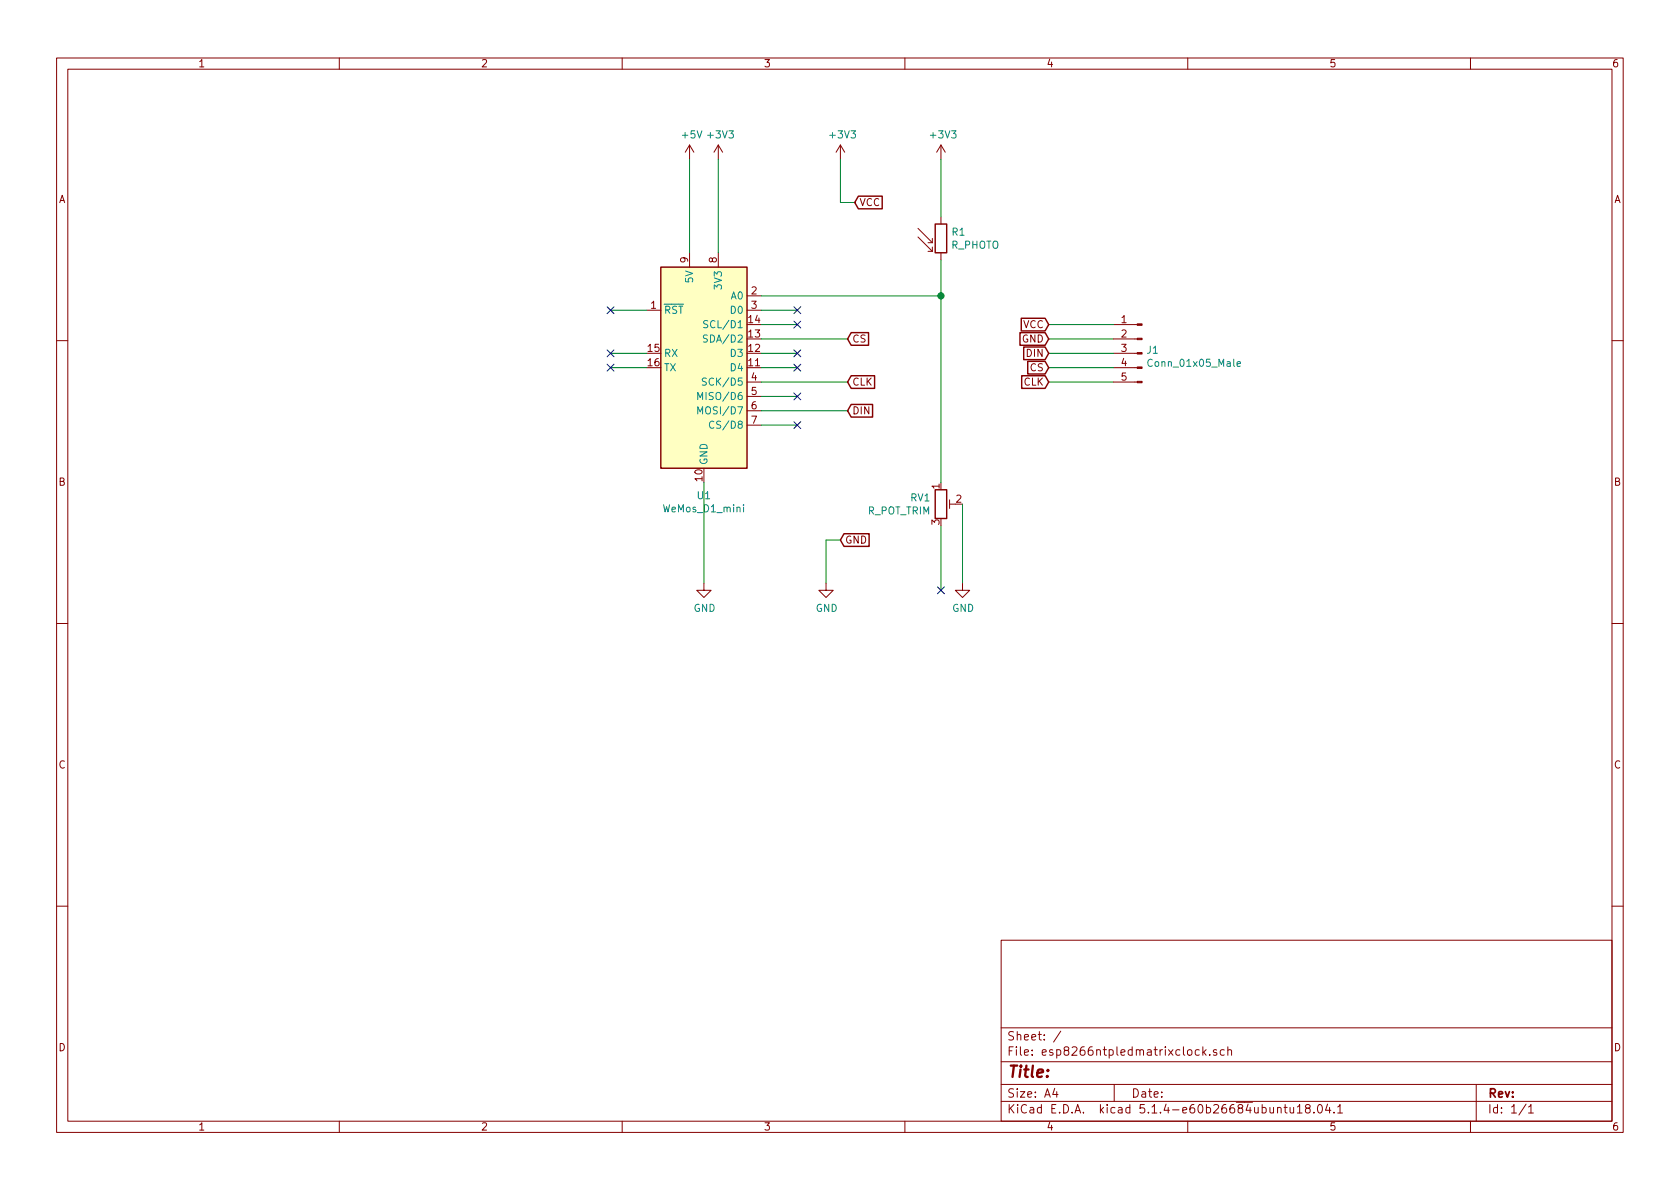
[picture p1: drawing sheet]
EESchema Schematic File Version 4
EELAYER 30 0
EELAYER END
$Descr A4 11693 8268
encoding utf-8
Sheet 1 1
Title ""
Date ""
Rev ""
Comp ""
Comment1 ""
Comment2 ""
Comment3 ""
Comment4 ""
$EndDescr
$Comp
L MCU_Module:WeMos_D1_mini U1
U 1 1
P 4900 2550
F 0 "U1" H 4900 1661 50  0000 C CNN
F 1 "WeMos_D1_mini" H 4900 1570 50  0000 C CNN
F 2 "Module:WEMOS_D1_mini_light" H 4900 1400 50  0001 C CNN
F 3 "https://wiki.wemos.cc/products:d1:d1_mini#documentation" H 3050 1400 50  0001 C CNN
	1    4900 2550
	1    0    0    -1  
$EndComp
$Comp
L power:GND #PWR0101
U 1 1
P 4900 4050
F 0 "#PWR0101" H 4900 3800 50  0001 C CNN
F 1 "GND" H 4905 3877 50  0000 C CNN
F 2 "" H 4900 4050 50  0001 C CNN
F 3 "" H 4900 4050 50  0001 C CNN
	1    4900 4050
	1    0    0    -1  
$EndComp
$Comp
L power:+5V #PWR0102
U 1 1
P 4800 1100
F 0 "#PWR0102" H 4800 950 50  0001 C CNN
F 1 "+5V" H 4815 1273 50  0000 C CNN
F 2 "" H 4800 1100 50  0001 C CNN
F 3 "" H 4800 1100 50  0001 C CNN
	1    4800 1100
	1    0    0    -1  
$EndComp
$Comp
L power:+3V3 #PWR0103
U 1 1
P 5000 1100
F 0 "#PWR0103" H 5000 950 50  0001 C CNN
F 1 "+3V3" H 5015 1273 50  0000 C CNN
F 2 "" H 5000 1100 50  0001 C CNN
F 3 "" H 5000 1100 50  0001 C CNN
	1    5000 1100
	1    0    0    -1  
$EndComp
$Comp
L Device:R_PHOTO R1
U 1 1
P 6550 1650
F 0 "R1" H 6620 1696 50  0000 L CNN
F 1 "R_PHOTO" H 6620 1605 50  0000 L CNN
F 2 "Resistor_THT:R_Axial_DIN0309_L9.0mm_D3.2mm_P12.70mm_Horizontal" V 6600 1400 50  0001 L CNN
F 3 "~" H 6550 1600 50  0001 C CNN
	1    6550 1650
	1    0    0    -1  
$EndComp
$Comp
L Device:R_POT_TRIM RV1
U 1 1
P 6550 3500
F 0 "RV1" H 6480 3546 50  0000 R CNN
F 1 "R_POT_TRIM" H 6480 3455 50  0000 R CNN
F 2 "Potentiometer_THT:Potentiometer_Bourns_3386F_Vertical" H 6550 3500 50  0001 C CNN
F 3 "~" H 6550 3500 50  0001 C CNN
	1    6550 3500
	1    0    0    -1  
$EndComp
$Comp
L power:+3V3 #PWR0104
U 1 1
P 6550 1100
F 0 "#PWR0104" H 6550 950 50  0001 C CNN
F 1 "+3V3" H 6565 1273 50  0000 C CNN
F 2 "" H 6550 1100 50  0001 C CNN
F 3 "" H 6550 1100 50  0001 C CNN
	1    6550 1100
	1    0    0    -1  
$EndComp
$Comp
L power:GND #PWR0105
U 1 1
P 6700 4050
F 0 "#PWR0105" H 6700 3800 50  0001 C CNN
F 1 "GND" H 6705 3877 50  0000 C CNN
F 2 "" H 6700 4050 50  0001 C CNN
F 3 "" H 6700 4050 50  0001 C CNN
	1    6700 4050
	1    0    0    -1  
$EndComp
Wire Wire Line
	5000 1750 5000 1100
Wire Wire Line
	4800 1750 4800 1100
Wire Wire Line
	4900 4050 4900 3350
$Comp
L Connector:Conn_01x05_Male J1
U 1 1
P 7950 2450
F 0 "J1" H 7922 2474 50  0000 R CNN
F 1 "Conn_01x05_Male" H 7922 2383 50  0000 R CNN
F 2 "Connector_PinHeader_2.54mm:PinHeader_1x05_P2.54mm_Vertical" H 7950 2450 50  0001 C CNN
F 3 "~" H 7950 2450 50  0001 C CNN
	1    7950 2450
	-1   0    0    -1  
$EndComp
Wire Wire Line
	6700 4050 6700 3500
Wire Wire Line
	6550 3350 6550 2050
Wire Wire Line
	6550 1500 6550 1100
Wire Wire Line
	5300 2050 6550 2050
Connection ~ 6550 2050
Wire Wire Line
	6550 2050 6550 1800
$Comp
L power:GND #PWR0106
U 1 1
P 5750 4050
F 0 "#PWR0106" H 5750 3800 50  0001 C CNN
F 1 "GND" H 5755 3877 50  0000 C CNN
F 2 "" H 5750 4050 50  0001 C CNN
F 3 "" H 5750 4050 50  0001 C CNN
	1    5750 4050
	1    0    0    -1  
$EndComp
$Comp
L power:+3V3 #PWR0107
U 1 1
P 5850 1100
F 0 "#PWR0107" H 5850 950 50  0001 C CNN
F 1 "+3V3" H 5865 1273 50  0000 C CNN
F 2 "" H 5850 1100 50  0001 C CNN
F 3 "" H 5850 1100 50  0001 C CNN
	1    5850 1100
	1    0    0    -1  
$EndComp
Text GLabel 5950 1400 2    50   Input ~ 0
VCC
Text GLabel 5850 3750 2    50   Input ~ 0
GND
Text GLabel 5900 2850 2    50   Input ~ 0
DIN
Text GLabel 5900 2350 2    50   Input ~ 0
CS
Text GLabel 5900 2650 2    50   Input ~ 0
CLK
Wire Wire Line
	5850 1100 5850 1400
Wire Wire Line
	5850 1400 5950 1400
Wire Wire Line
	5750 4050 5750 3750
Wire Wire Line
	5750 3750 5850 3750
Wire Wire Line
	5300 2350 5900 2350
Wire Wire Line
	5300 2650 5900 2650
Wire Wire Line
	5300 2850 5900 2850
Text GLabel 7300 2250 0    50   Input ~ 0
VCC
Text GLabel 7300 2350 0    50   Input ~ 0
GND
Text GLabel 7300 2450 0    50   Input ~ 0
DIN
Text GLabel 7300 2550 0    50   Input ~ 0
CS
Text GLabel 7300 2650 0    50   Input ~ 0
CLK
Wire Wire Line
	7300 2250 7750 2250
Wire Wire Line
	7300 2350 7750 2350
Wire Wire Line
	7300 2450 7750 2450
Wire Wire Line
	7300 2550 7750 2550
Wire Wire Line
	7300 2650 7750 2650
NoConn ~ 5550 2150
NoConn ~ 5550 2250
NoConn ~ 5550 2450
NoConn ~ 5550 2550
NoConn ~ 5550 2750
NoConn ~ 5550 2950
NoConn ~ 4250 2150
NoConn ~ 4250 2450
NoConn ~ 4250 2550
Wire Wire Line
	5550 2150 5300 2150
Wire Wire Line
	5550 2250 5300 2250
Wire Wire Line
	5550 2450 5300 2450
Wire Wire Line
	5550 2550 5300 2550
Wire Wire Line
	5550 2750 5300 2750
Wire Wire Line
	5550 2950 5300 2950
Wire Wire Line
	4250 2150 4500 2150
Wire Wire Line
	4250 2450 4500 2450
Wire Wire Line
	4250 2550 4500 2550
NoConn ~ 6550 4100
Wire Wire Line
	6550 4100 6550 3650
$EndSCHEMATC
